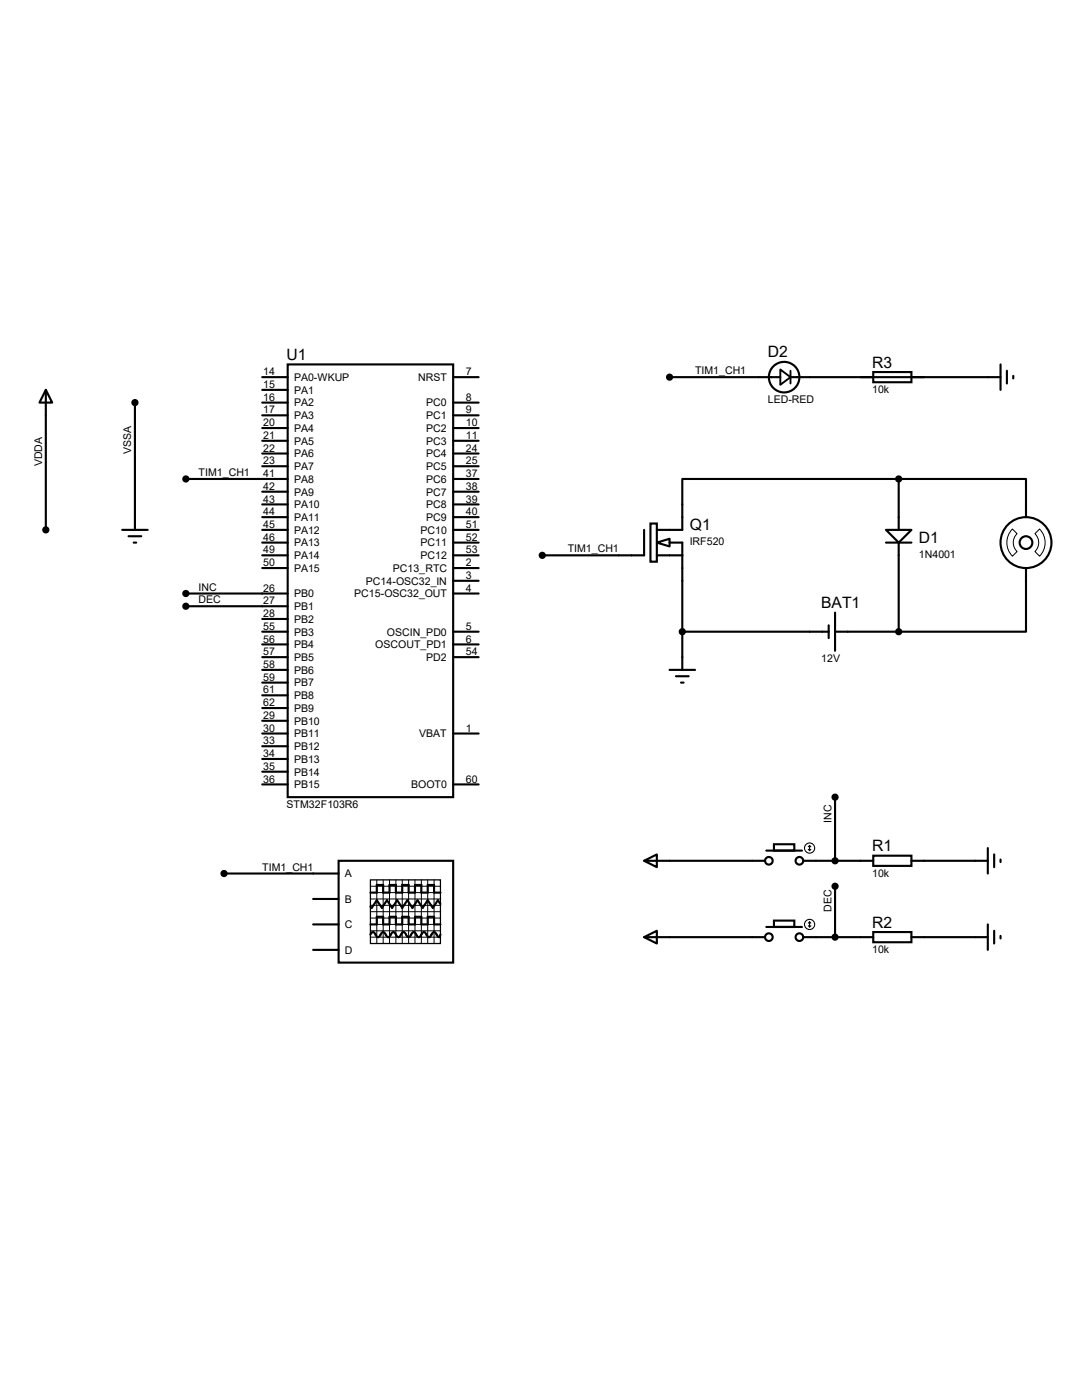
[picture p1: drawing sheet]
<svg xmlns="http://www.w3.org/2000/svg" width="216mm" height="279mm" viewBox="0 0 216 279" stroke-linecap="round" stroke-linejoin="round" font-family="sans-serif">
<g fill="none" stroke="#000" stroke-width=".42">
<path d="M9.1 77.8l1.3 2.5h-2.5zM9.1 77.8v27.9M52.3 75.3h5.1M52.3 77.8h5.1M57.4 72.7h33v86.4h-33zM90.4 75.3h5.1M133.6 75.3h22.1M157.7 75.3h41.9M174.2 74.3h7.7v2h-7.7zM199.6 72.7v5.1M200.9 74v2.5M202.2 75v.5"/>
<path d="M26.9 80.3v25.4M37.1 95.6h20.3M52.3 80.3h5.1M52.3 82.9h5.1M52.3 85.4h5.1M52.3 88h5.1M52.3 90.5h5.1M52.3 93h5.1M52.3 98.1h5.1M90.4 95.6h5.1M90.4 80.3h5.1M90.4 82.9h5.1"/>
<path d="M90.4 85.4h5.1M90.4 88h5.1M90.4 90.5h5.1M90.4 93h5.1M90.4 98.1h5.1M179.3 95.6h-43.2v10.1h-5M179.3 95.6h25.4v7.6M179.3 95.6v10.1M24.4 105.7h5.1M25.7 107h2.5M26.7 108.3h.5M37.1 118.4h20.3"/>
<path d="M52.3 110.8h5.1M52.3 100.7h5.1M52.3 105.7h5.1M52.3 108.3h5.1M52.3 103.2h5.1M52.3 113.4h5.1M90.4 110.8h5.1M90.4 118.4h5.1M90.4 100.7h5.1M90.4 105.7h5.1M90.4 108.3h5.1M90.4 103.2h5.1"/>
<path d="M90.4 113.4h5.1M90.4 115.9h5.1M128.5 105.7v5.1h-20.3M129.8 104.5h1.3v7.6h-1.3zM131.1 108.3l2.5-.8v1.6zM131.1 110.8h5M133.6 108.3h2.5v25.4M176.8 105.7h5.1l-2.6 2.6zM176.8 108.3h5.1M179.3 108.3v17.8M204.7 113.4v12.7h-25.4M37.1 121h20.3"/>
<path d="M52.3 126.1h5.1M52.3 128.6h5.1M52.3 138.8h5.1M52.3 123.5h5.1M52.3 131.1h5.1M52.3 133.7h5.1M52.3 136.2h5.1M90.4 126.1h5.1M90.4 128.6h5.1M90.4 131.1h5.1M133.6 133.7h5.1M134.9 135h2.5"/>
<path d="M135.9 136.2h.5M136.1 126.1h29.3M165.4 124.8v2.5M166.6 126.1h12.7M166.6 122.3v7.6M52.3 156.5h5.1M52.3 141.3h5.1M52.3 143.8h5.1M52.3 146.4h5.1M52.3 148.9h5.1M52.3 151.5h5.1M52.3 154h5.1"/>
<path d="M90.4 156.5h5.1M90.4 146.4h5.1M166.6 159.1v12.7M44.7 174.3h22.9M62.5 179.4h5.1M67.6 171.8h22.8v20.3h-22.8zM73.9 178.1h1.3v-1.5h1.3v1.5h1.2v-1.5h1.3v1.5h1.3v-1.5h1.2v1.5h1.3v-1.5h1.3v1.5h1.2v-1.5h1.3v1.5h1.3M128.5 171.8l2.6-1.3v2.6zM128.5 171.8h24.2M152.9 169.8h7.1M154.4 168.5h4.1v1.3h-4.1zM160.3 171.8h13.9"/>
<path d="M166.6 176.9v10.1M174.2 170.8h7.7v2h-7.7zM181.9 171.8h15.2M197.1 169.2v5.1M198.4 170.5v2.6M199.6 171.5v.5M62.5 184.5h5.1M62.5 189.6h5.1M73.9 186.5l.5-.5 1 1 1.1-1 1 1 1-1 1 1 1-1 1 1 1-1 1.1 1 1-1 1 1 1-1 1 1 .3-.5M73.9 184.5h1.3v-1.5h1.3v1.5h1.2v-1.5h1.3v1.5h1.3v-1.5h1.2v1.5h1.3v-1.5h1.3v1.5h1.2v-1.5h1.3v1.5h1.3M87.9 180.4l-.5-.7-1 1.5-1.1-1.5-1 1.5-1-1.5-1 1.5-1-1.5-1 1.5-1.1-1.5-1 1.5-1-1.5-1 1.5-1-1.5-1 1.5-.3-.3M128.5 187l2.6-1.2v2.5z"/>
<path d="M128.5 187h24.2M152.9 185h7.1M154.4 183.7h4.1v1.3h-4.1zM160.3 187h13.9M174.2 186h7.7v2h-7.7zM181.9 187h15.2M197.1 184.5v5.1M198.4 185.8v2.5M199.6 186.8v.5"/>
<circle cx="156.5" cy="75.3" r="3"/>
<circle cx="204.7" cy="108.3" r="5.1"/>
<circle cx="204.7" cy="108.3" r="1.27"/>
<circle cx="153.4" cy="171.8" r=".76"/>
<circle cx="159.5" cy="171.8" r=".76"/>
<circle cx="153.4" cy="187" r=".76"/>
<circle cx="159.5" cy="187" r=".76"/>
</g>
<g fill="#000" stroke="#000" stroke-width=".42">
<circle cx="133.6" cy="75.3" r=".51"/>
<circle cx="26.9" cy="80.3" r=".51"/>
<circle cx="37.1" cy="95.6" r=".51"/>
<circle cx="179.3" cy="95.6" r=".51"/>
<circle cx="9.1" cy="105.7" r=".51"/>
<circle cx="37.1" cy="118.4" r=".51"/>
<circle cx="108.2" cy="110.8" r=".51"/>
<circle cx="37.1" cy="121" r=".51"/>
<circle cx="136.1" cy="126.1" r=".51"/>
<circle cx="179.3" cy="126.1" r=".51"/>
<circle cx="166.6" cy="159.1" r=".51"/>
<circle cx="44.7" cy="174.3" r=".51"/>
<circle cx="166.6" cy="171.8" r=".51"/>
<circle cx="166.6" cy="176.9" r=".51"/>
<circle cx="166.6" cy="187" r=".51"/>
</g>
<path d="M73.9 175.6h14v12.7h-14z" fill="none" stroke="#000" stroke-width=".25"/>
<g fill="none" stroke="#000" stroke-width=".2">
<path d="M202 105.6l.9 .9a2.46 2.46 0 0 0 0 3.6l-.9 .9a3.9 3.9 0 0 1 0-5.4zM207.4 105.6a3.9 3.9 0 0 1 0 5.4l-.9-.9a2.46 2.46 0 0 0 0-3.6zM73.9 179.4h14M73.9 176.9h14M73.9 178.1h14M75.2 175.6v12.7M76.5 175.6v12.7M77.7 175.6l.1 12.7M79 175.6v12.7M80.3 175.6v12.7M81.5 175.6l.1 12.7M82.8 175.6v12.7"/>
<path d="M84.1 175.6v12.7M85.3 175.6l.1 12.7M86.6 175.6l.1 12.7M73.9 180.7h14M73.9 183.2h14M73.9 184.5h14M73.9 185.8h14M73.9 187h14M73.9 181.9h14"/>
</g>
<g fill="none" stroke="#000" stroke-width=".21">
<path d="M161.3 169.5l.2 .3M161.5 168.7v1.1M161.5 168.7l-.2 .3M161.5 168.7l.3 .3M161.8 169.5l-.3 .3M161.3 184.7l.2 .3M161.5 184v1M161.5 184l-.2 .2M161.5 184l.3 .2M161.8 184.7l-.3 .3"/>
<circle cx="161.5" cy="169.2" r="1.02"/>
<circle cx="161.5" cy="184.5" r="1.02"/>
</g>
<path d="M155.7 73.7l2 1.6-2 1.5zM157.7 74v2.5" fill="none" stroke="#000" stroke-width=".38"/>
<g font-size="3.1">
<text x="57.2" y="71.8">U1</text>
<text x="153.2" y="71.3">D2</text>
<text x="174" y="73.4">R3</text>
<text x="137.6" y="105.8">Q1</text>
<text x="183.3" y="108.4">D1</text>
<text x="163.9" y="121.4">BAT1</text>
<text x="174" y="169.9">R1</text>
<text x="174" y="185.1">R2</text>
</g>
<g font-size="2.1">
<text x="52.5" y="74.9">14</text>
<text x="52.5" y="77.4">15</text>
<text x="58.7" y="76">PA0-WKUP</text>
<text x="83.4" y="76">NRST</text>
<text x="93" y="74.9">7</text>
<text x="138.7" y="74.7">TIM1_CH1</text>
<text x="52.5" y="80">16</text>
<text x="52.5" y="82.5">17</text>
<text x="58.7" y="81.1">PA2</text>
<text x="58.7" y="78.6">PA1</text>
<text x="58.7" y="83.7">PA3</text>
<text x="85" y="83.7">PC1</text>
<text x="85" y="81.1">PC0</text>
<text x="93" y="82.5">9</text>
<text x="93" y="80">8</text>
<text x="153.2" y="80.5">LED-RED</text>
<text x="174" y="78.4">10k</text>
<text x="52.5" y="85">20</text>
<text x="52.5" y="87.6">21</text>
<text x="58.7" y="86.2">PA4</text>
<text x="58.7" y="88.7">PA5</text>
<text x="85" y="86.2">PC2</text>
<text x="85" y="88.7">PC3</text>
<text x="93" y="85">10</text>
<text x="93" y="87.6">11</text>
<text x="8.4" y="93" transform="rotate(-90 8.4 93)">VDDA</text>
<text x="26.2" y="90.5" transform="rotate(-90 26.2 90.5)">VSSA</text>
<text x="39.6" y="95">TIM1_CH1</text>
<text x="52.5" y="90.1">22</text>
<text x="52.5" y="92.7">23</text>
<text x="52.5" y="95.2">41</text>
<text x="58.7" y="91.3">PA6</text>
<text x="58.7" y="93.8">PA7</text>
<text x="85" y="91.3">PC4</text>
<text x="85" y="93.8">PC5</text>
<text x="93" y="90.1">24</text>
<text x="93" y="92.7">25</text>
<text x="93" y="95.2">37</text>
<text x="52.5" y="97.7">42</text>
<text x="52.5" y="100.3">43</text>
<text x="58.7" y="96.4">PA8</text>
<text x="58.7" y="98.9">PA9</text>
<text x="58.7" y="101.4">PA10</text>
<text x="85" y="98.9">PC7</text>
<text x="85" y="101.4">PC8</text>
<text x="85" y="96.4">PC6</text>
<text x="93" y="97.7">38</text>
<text x="93" y="100.3">39</text>
<text x="52.5" y="102.8">44</text>
<text x="52.5" y="105.4">45</text>
<text x="52.5" y="107.9">46</text>
<text x="58.7" y="104">PA11</text>
<text x="58.7" y="106.5">PA12</text>
<text x="83.9" y="106.5">PC10</text>
<text x="85" y="104">PC9</text>
<text x="93" y="105.4">51</text>
<text x="93" y="107.9">52</text>
<text x="93" y="102.8">40</text>
<text x="52.5" y="110.4">49</text>
<text x="52.5" y="113">50</text>
<text x="58.7" y="109.1">PA13</text>
<text x="58.7" y="111.6">PA14</text>
<text x="83.9" y="109.1">PC11</text>
<text x="83.9" y="111.6">PC12</text>
<text x="93" y="110.4">53</text>
<text x="93" y="113">2</text>
<text x="113.3" y="110.2">TIM1_CH1</text>
<text x="137.6" y="108.8">IRF520</text>
<text x="183.3" y="111.3">1N4001</text>
<text x="39.6" y="117.9">INC</text>
<text x="52.5" y="118.1">26</text>
<text x="58.7" y="119.2">PB0</text>
<text x="58.7" y="114.1">PA15</text>
<text x="70.7" y="119.2">PC15-OSC32_OUT</text>
<text x="73" y="116.7">PC14-OSC32_IN</text>
<text x="78.4" y="114.1">PC13_RTC</text>
<text x="93" y="115.5">3</text>
<text x="93" y="118.1">4</text>
<text x="39.6" y="120.4">DEC</text>
<text x="52.5" y="120.6">27</text>
<text x="52.5" y="123.1">28</text>
<text x="52.5" y="125.7">55</text>
<text x="58.7" y="121.8">PB1</text>
<text x="58.7" y="124.3">PB2</text>
<text x="93" y="125.7">5</text>
<text x="52.5" y="128.2">56</text>
<text x="52.5" y="130.8">57</text>
<text x="58.7" y="126.8">PB3</text>
<text x="58.7" y="129.4">PB4</text>
<text x="58.7" y="131.9">PB5</text>
<text x="74.9" y="129.4">OSCOUT_PD1</text>
<text x="77.2" y="126.8">OSCIN_PD0</text>
<text x="85" y="131.9">PD2</text>
<text x="93" y="128.2">6</text>
<text x="93" y="130.8">54</text>
<text x="52.5" y="133.3">58</text>
<text x="52.5" y="135.8">59</text>
<text x="58.7" y="134.5">PB6</text>
<text x="58.7" y="137">PB7</text>
<text x="163.9" y="132">12V</text>
<text x="52.5" y="138.4">61</text>
<text x="52.5" y="140.9">62</text>
<text x="52.5" y="143.5">29</text>
<text x="58.7" y="139.5">PB8</text>
<text x="58.7" y="142.1">PB9</text>
<text x="52.5" y="146">30</text>
<text x="52.5" y="148.5">33</text>
<text x="58.7" y="144.6">PB10</text>
<text x="58.7" y="147.2">PB11</text>
<text x="58.7" y="149.7">PB12</text>
<text x="83.7" y="147.2">VBAT</text>
<text x="93" y="146">1</text>
<text x="52.5" y="151.1">34</text>
<text x="52.5" y="153.6">35</text>
<text x="58.7" y="152.2">PB13</text>
<text x="58.7" y="154.8">PB14</text>
<text x="52.5" y="156.2">36</text>
<text x="57.2" y="161.2">STM32F103R6</text>
<text x="58.7" y="157.3">PB15</text>
<text x="82" y="157.3">BOOT0</text>
<text x="93" y="156.2">60</text>
<text x="165.9" y="164.2" transform="rotate(-90 165.9 164.2)">INC</text>
<text x="52.3" y="173.7">TIM1_CH1</text>
<text x="68.8" y="175.1">A</text>
<text x="174" y="175">10k</text>
<text x="68.8" y="180.2">B</text>
<text x="68.8" y="185.3">C</text>
<text x="165.9" y="181.9" transform="rotate(-90 165.9 181.9)">DEC</text>
<text x="68.8" y="190.3">D</text>
<text x="174" y="190.2">10k</text>
</g>
</svg>
